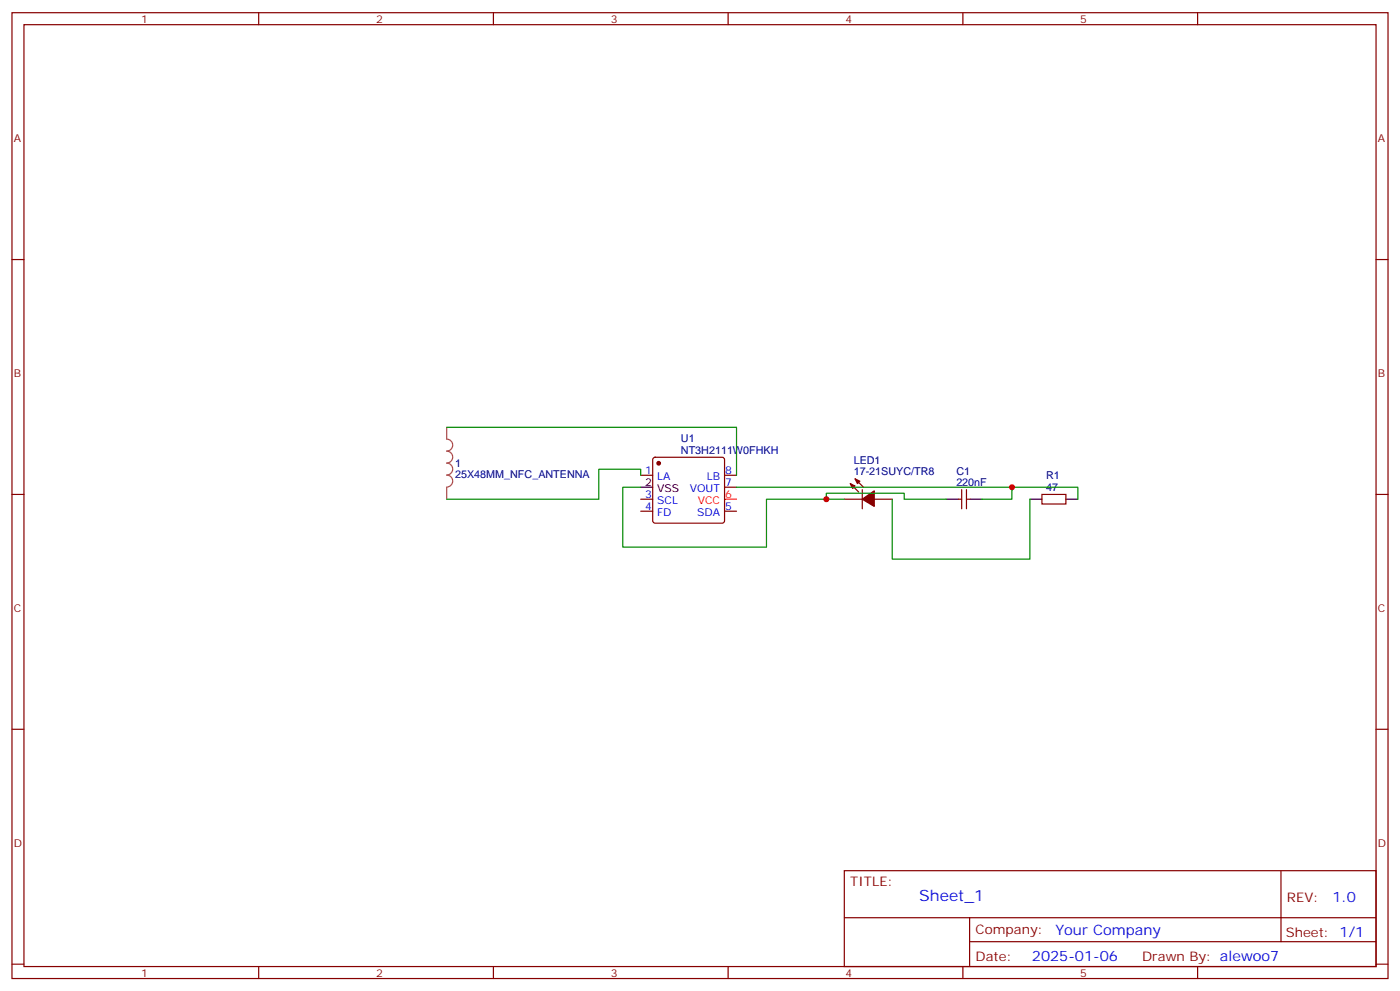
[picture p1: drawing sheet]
<svg xmlns="http://www.w3.org/2000/svg" width="412mm" height="292mm" viewBox="0 0 412 292" stroke-linecap="round" stroke-linejoin="round" font-family="sans-serif">
<g fill="none" stroke="#870000" stroke-width=".35">
<path d="M3.5 3.7h405.4v284.4h-405.4zM7.1 7.3h398.2v277.3h-398.2zM76.2 3.7v3.6M145.3 3.7v3.6M214.5 3.7v3.6M283.6 3.7v3.6M352.8 3.7v3.6M3.5 76.4h3.6M405.3 76.4h3.6M188.7 139.9h3.6M192.5 134.8l.5-.2h19.7l.5 .2 .2 .5v18l-.2 .5-.5 .2h-19.7l-.5-.2-.2-.5v-18zM213.4 139.9h3.6"/>
<path d="M3.5 145.6h3.6M188.7 150.5h3.6M188.7 147h3.6M213.4 143.4h3.6M213.4 150.5h3.6M248.7 147h5.3M250.5 142.4l2.4 2.5M251.9 141l2.5 2.4M254 144.1v5.7M257.5 147h5.3M282.2 147h1.1M283.3 144.1v5.7"/>
<path d="M284.7 147h1.1M284.7 144.1v5.7M306.9 145.6h7.1v2.8h-7.1zM405.3 145.6h3.6M3.5 214.7h3.6M405.3 214.7h3.6M248.7 256.3h156.6v28.3h-156.6zM377.3 256.4v20.8M248.7 270.2h156.5M285.6 277.2h119.6M285.6 270.2v14.1M3.5 283.8h3.6"/>
<path d="M76.2 284.6v3.5M145.3 284.6v3.5M214.5 284.6v3.5M283.6 284.6v3.5M352.8 284.6v3.5M405.3 283.8h3.6"/>
</g>
<path d="M213.4 147h3.6" fill="none" stroke="#f00" stroke-width=".35"/>
<path d="M188.7 143.4h3.6M278.7 147h3.5M285.8 147h3.5M303.4 147h3.5M314 147h3.5" fill="none" stroke="#000" stroke-width=".35"/>
<g fill="#870000" stroke="#870000" stroke-width=".35">
<path d="M250.5 142.4l1.4 .7-.7 .7z"/>
<path d="M251.9 141l1.4 .7-.7 .7z"/>
<path d="M254 147l3.5-2.5v4.6z"/>
<circle cx="194" cy="136.4" r=".53"/>
</g>
<path d="M131.6 125.8v3.5a1.76 1.76 0 0 1 1.8 1.7 1.76 1.76 0 0 1-1.8 1.8 1.76 1.76 0 0 1 1.8 1.8 1.76 1.76 0 0 1-1.8 1.7 1.76 1.76 0 0 1 1.7 1.8 1.76 1.76 0 0 1-1.7 1.8 1.76 1.76 0 0 1 1.8 1.7 1.76 1.76 0 0 1-1.8 1.8M131.6 143.5v3.5" fill="none" stroke="#a64a4a" stroke-width=".35"/>
<path d="M131.6 125.8h85.4v14.1M188.7 139.9v-1.8h-12.3v8.9h-44.8M188.7 143.4h-5.3v17.7h42.4v-14.1h22.9M217 143.4h100.5v3.6M243.4 147v-1.8h22.9v1.8h12.4M262.8 147v17.6h40.6v-17.6M298.1 143.4v3.6h-8.8" fill="none" stroke="#008700" stroke-width=".35"/>
<g fill="#c00">
<circle cx="298.1" cy="143.4" r=".88"/>
<circle cx="243.4" cy="147" r=".88"/>
</g>
<text font-size="4.6" fill="#00f" x="270.8" y="265.4">Sheet_1</text>
<g font-size="4.2" fill="#00f">
<text x="392.5" y="265.6">1.0</text>
<text x="310.9" y="275.2">Your Company</text>
<text x="304" y="283">2025-01-06</text>
</g>
<g font-size="3.9" fill="#800">
<text x="250.5" y="260.9">TITLE:</text>
<text x="379.1" y="265.6">REV:</text>
<text x="287.4" y="275.1">Company:</text>
<text x="378.7" y="275.7">Sheet: 1/1</text>
<text x="287.4" y="282.8">Date:</text>
<text x="336.4" y="282.9">Drawn By: alewoo7</text>
</g>
<g font-size="3.2" fill="#800">
<text x="41.6" y="6.7">1</text>
<text x="110.8" y="6.7">2</text>
<text x="179.9" y="6.7">3</text>
<text x="249.1" y="6.7">4</text>
<text x="318.2" y="6.7">5</text>
<text x="4.1" y="41.8">A</text>
<text x="405.9" y="41.8">A</text>
<text x="4.1" y="111">B</text>
<text x="405.9" y="111">B</text>
<text x="4.1" y="180.1">C</text>
<text x="405.9" y="180.1">C</text>
<text x="4.1" y="249.3">D</text>
<text x="405.9" y="249.3">D</text>
<text x="41.6" y="287.5">1</text>
<text x="110.8" y="287.5">2</text>
<text x="179.9" y="287.5">3</text>
<text x="249.1" y="287.5">4</text>
<text x="318.2" y="287.5">5</text>
</g>
<g font-size="3.2" fill="#000080">
<text x="200.6" y="130.2">U1</text>
<text x="134.1" y="137.5">1</text>
<text x="200.6" y="133.6">NT3H2111W0FHKH</text>
<text x="251.5" y="136.6">LED1</text>
<text x="134.1" y="140.8">25X48MM_NFC_ANTENNA</text>
<text x="251.5" y="139.9">17-21SUYC/TR8</text>
<text x="281.7" y="143.1">220nF</text>
<text x="281.7" y="139.7">C1</text>
<text x="308.2" y="141.2">R1</text>
<text x="308.2" y="144.5">47</text>
</g>
<g font-size="3.2">
<text x="190.1" y="143.1">2</text>
<text x="193.6" y="144.9">VSS</text>
</g>
<g font-size="3.2" fill="#00f">
<text x="190.1" y="139.6">1</text>
<text x="193.6" y="141.3">LA</text>
<text x="208.2" y="141.3">LB</text>
<text x="213.6" y="139.6">8</text>
<text x="213.6" y="143.1">7</text>
<text x="190.1" y="146.6">3</text>
<text x="193.6" y="148.4">SCL</text>
<text x="203.2" y="144.9">VOUT</text>
<text x="190.1" y="150.1">4</text>
<text x="193.6" y="151.9">FD</text>
<text x="205.3" y="151.9">SDA</text>
<text x="213.6" y="150.1">5</text>
</g>
<g font-size="3.2" fill="#f00">
<text x="205.5" y="148.4">VCC</text>
<text x="213.6" y="146.6">6</text>
</g>
</svg>
